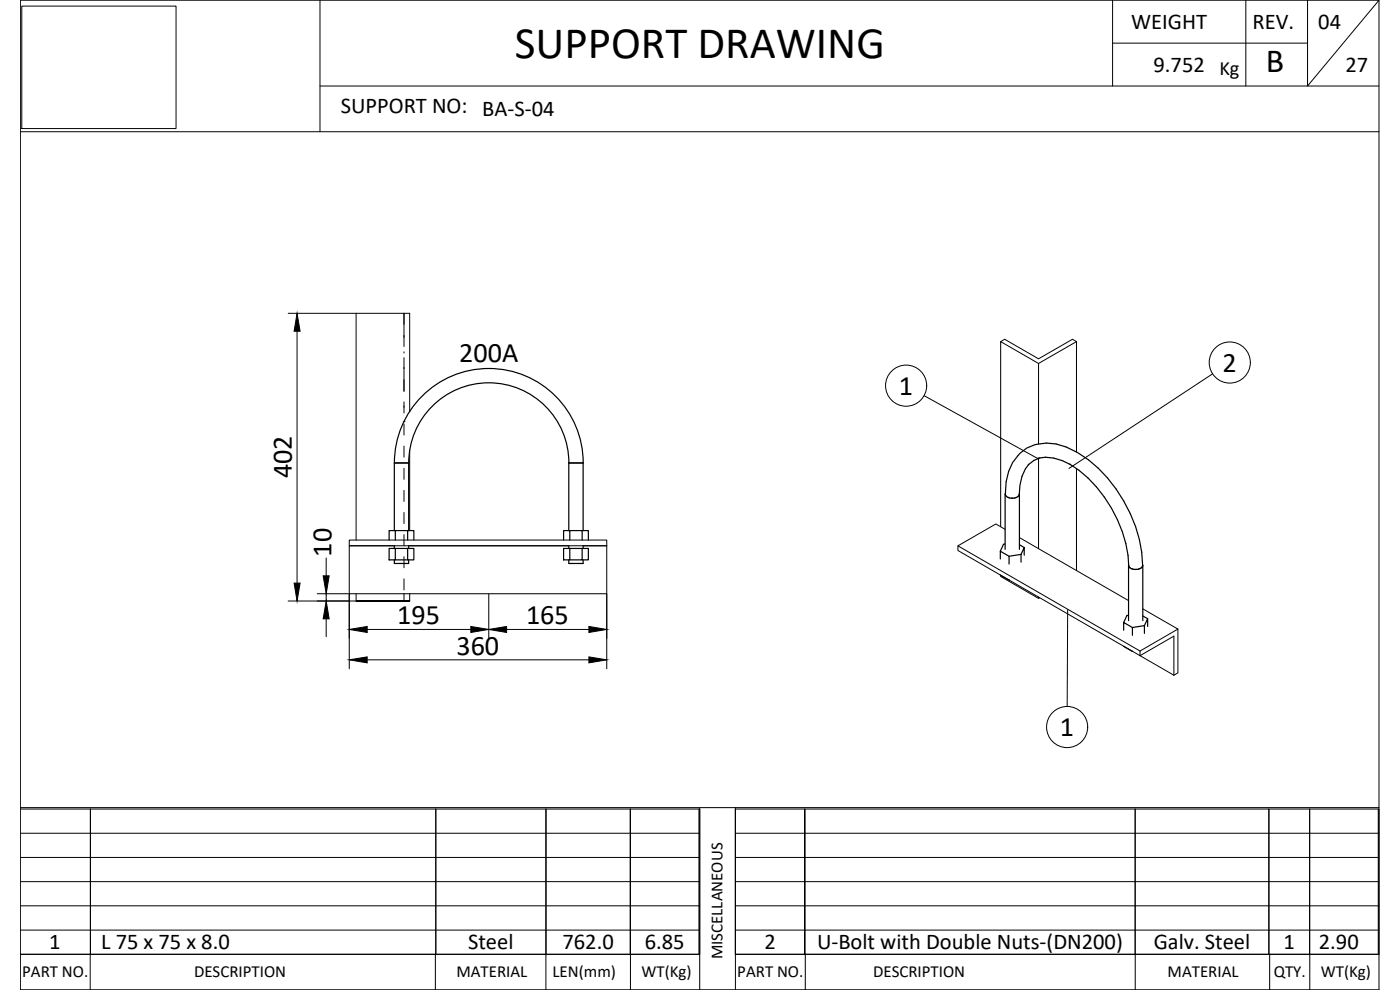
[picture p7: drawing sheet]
<svg xmlns="http://www.w3.org/2000/svg" width="420mm" height="297mm" viewBox="0 0 420 297" stroke-linecap="round" stroke-linejoin="round" font-family="sans-serif">
<g fill="none" stroke="#000" stroke-width=".36">
<path d="M118.4 138.9a28.3 28.3 0 0 1 28.3-28.3 28.3 28.3 0 0 1 28.3 28.3M122.6 138.9h-4.3v20.3M122.6 138.9v20.3M122.7 138.9a24 24 0 0 1 24-24 24 24 0 0 1 24 24M175 138.9h-4.3v20.3M175 138.9v20.3M311.4 137.5a13.5 13.5 0 0 1 9.9 1.9M312.1 137.4l-1.8 .7-1.7 1.4M321 139.2a39.1 39.1 0 0 1 17.8 30.8 2.75 2.75 0 0 0 4.1 0 42.4 42.4 0 0 0-19.8-34.4 15.9 15.9 0 0 0-12.6-2.2 12.9 12.9 0 0 0-8.5 11.1l-.3 4.1a2.74 2.74 0 0 0 4.2 0 13.3 13.3 0 0 1 2.9-9.3M118.6 159.2h3.7v2.8M122.3 159.2h1.9v2.8M171 159.2h3.7v2.8"/>
<path d="M174.7 159.2h1.9v2.8M301.6 148.3v16.5M301.7 148.1v.3M301.9 148.7l.3 .3M302.5 149.2l.5 .2M303.5 149.5h.6M305.1 149.2l-.5 .2M305.7 148.7l-.2 .3M305.9 148.2v.1M305.9 148.3v.1M305.9 148.3v16.5M116.8 162v-2.8h1.8v2.8"/>
<path d="M116.8 164.6h1.8v3.4h-1.8zM118.3 168v1.1h4.3v-1.1M118.3 163.8v.8M118.6 164.6h3.7v3.4h-3.7M122.3 164.6h1.9v3.4h-1.9M122.6 163.8v.8M169.1 164.6h1.9v3.4h-1.9zM169.1 162v-2.8h1.9v2.8M170.7 168v1.1h4.3v-1.1M170.7 163.8v.8M171 164.6h3.7v3.4h-3.7M174.7 164.6h1.9v3.4h-1.9"/>
<path d="M175 163.8v.8M300.2 167.7v-2.3l2.6 1.5v2.3M300.2 172.5l2.7 1.6M301.6 163.2l-.4 .1-1 2.1M305.9 163.4l1.5 .9M306.4 166.3l-3.6 .6M307.4 166.6v-2.3l-1 2v2.4M338.7 169.6v16.6M338.7 169.6l.1 .2M338.9 170.1l.3 .3M339.5 170.6l.5 .2M340.6 170.8h.5"/>
<path d="M342.1 170.6l-.5 .2M342.8 170.1l-.3 .3M342.9 169.5l.1 .1M343 169.6l-.1 .2M343 169.6v16.6M337.2 193.9l2.7 1.5M337.2 189.1v-2.3l2.7 1.5v2.3M338.7 184.6l-.5 .1-1 2.1M339.9 188.3l3.6-.6v2.3M339.9 195.5h.1M343 184.8l1.4 .8M343.5 187.7l.9-2.1v2.4"/>
</g>
<g fill="none" stroke="#000" stroke-width=".3">
<path d="M6.5 1.8h46.3v36.8h-46.3zM96 .1v39.4M333.9 12.9h58.5M333.9 .1v25.7M373.9 .1v25.7M392.4 .1v25.7l21.5-25.7h-407.8v296.9h407.8M413.9 .1v296.9M6.1 39.5h407.8M96 25.8h317.9M86.5 94h20.2M89.2 99.4v75.5M121.2 94v10"/>
<path d="M121.2 105.6v.3M121.2 107.3v10.2M277.3 118.7l34.3 19M300.3 102.5l1.2-.7 10.2 5.9 10.2-5.9 1.2 .7M311.7 109.1l-11.4-6.6v55.5M323.1 102.5l-11.4 6.6v24.1M323.1 102.5v33.1M363.9 112.2l-43.1 28.4M121.2 126.5h.1M121.2 120.6v3.3M121.2 127.2v3.3M121.2 133.8v3.4"/>
<path d="M123 123.6v-29.6h-16.1v68M123 135v24.2M311.7 137.6v27M121.2 140.5v3.3M121.2 147.1v3.3M121.2 153.8v3.3M301.6 158.8l-2.7-1.6-11.4 6.6 54.6 31.5M323.1 140.6v30.6M95.2 178.1h9.5M97.9 167.4v5.4M97.9 178.1v2.2M104.8 162h77.3v1.8h-77.3z"/>
<path d="M104.8 178.3v22.4M106.9 178.1v2.2M118.3 163.8h-13.5v14.3h77.3v-14.3h-7.1M121.2 160.4v3.3M121.2 167v3.4M121.2 173.7v3.3M121.2 178.1v2.2M122.6 163.8h48.1M123 178.1v2.2M146.7 178.3v13.2M182.1 178.3v22.4M287.5 163.8v1.4l54.6 31.5v-1.4"/>
<path d="M300.3 172.6v.4l11.4 6.5M305.9 161.3l32.8 18.9M311.7 179.2v.3l.3-.1M86.5 180.3h20.2M97.9 185.7v5.4M106.9 180.3h16.1zM110.2 198h66.5M110.2 188.9h31.1M152 188.9h24.7M320.4 182.9l-.1 29.1M342.1 196.7l10.2-5.8v11.7zM343 182.7l10.5 6.1-11.4 6.5"/>
<path d="M353.5 188.8v13.1l-1.2 .7M6.1 242.7h203.9v43.6h-203.9h203.9M6.1 257.3h203.9M6.1 250h203.9M6.1 242.3h407.8M27.1 242.7v43.6v-43.6M130.8 242.7v43.6M163.9 242.7l-.1 54.3M189.2 242.7v43.6v-43.6M209.8 242.7v43.6M210 242.3v54.7M220.7 242.7h193.2v43.6h-193.2z"/>
<path d="M220.7 257.3h193.2M220.7 250h193.2M220.7 242.3v54.7M241.5 242.7v43.6v-43.6M340.7 242.7v54.3M380.8 242.7v43.6M393 242.7l.1 54.3M413.6 242.7v43.6M6.1 279.1h203.9M6.1 271.8h203.9M6.1 264.5h203.9M220.7 279.1h193.2"/>
<path d="M220.7 271.8h193.2M220.7 264.5h193.2M6.1 297h407.8M27.1 286.3v10.7M130.7 286.3v10.7M189.2 286.3v10.7M220.7 286.3h193.2M241.7 286.3v10.7M381 286.3v10.7"/>
<circle cx="271.9" cy="115.7" r="6.2"/>
<circle cx="369.1" cy="108.8" r="6.2"/>
<circle cx="320.3" cy="218.1" r="6.2"/>
</g>
<path d="M89.2 94l.9 5.4h-1.8zM88.3 174.9h1.8l-.9 5.4zM97 172.8h1.8l-.9 5.3zM97.9 180.3l.9 5.4h-1.8zM104.8 198l5.4-.9v1.8zM104.8 188.9l5.4-.9v1.8zM141.3 188l5.4 .9-5.4 .9zM146.7 188.9l5.3-.9v1.8zM176.7 197.1l5.4 .9-5.4 .9zM176.7 188l5.4 .9-5.4 .9z" fill="#000" stroke="#000" stroke-width=".3"/>
<text font-size="13.5" x="154.5" y="17.3">SUPPORT DRAWING</text>
<text font-size="10.1" x="379.9" y="21.7">B</text>
<g font-size="8.5">
<text x="137.8" y="108.7">200A</text>
<text x="366.9" y="111.5">2</text>
<text x="269.8" y="118.4">1</text>
<text x="87.6" y="143.5" transform="rotate(-90 87.6 143.5)">402</text>
<text x="99.5" y="167" transform="rotate(-90 99.5 167)">10</text>
<text x="119.2" y="187.3">195</text>
<text x="157.9" y="187.3">165</text>
<text x="137" y="196.4">360</text>
<text x="318.1" y="220.8">1</text>
</g>
<g font-size="6.8">
<text x="339.5" y="8.7">WEIGHT</text>
<text x="375.9" y="8.8">REV.</text>
<text x="395.6" y="8.6">04</text>
<text x="346.2" y="21.5">9.752</text>
<text x="403.8" y="21.5">27</text>
<text x="102.3" y="33.9">SUPPORT NO: BA-S-04</text>
<text x="14.8" y="284.8">1</text>
<text x="30.4" y="284.8">L 75 x 75 x 8.0</text>
<text x="140.5" y="284.8">Steel</text>
<text x="168.8" y="284.8">762.0</text>
<text x="193.5" y="284.8">6.85</text>
<text x="229.4" y="284.8">2</text>
<text x="245.2" y="284.8">U-Bolt with Double Nuts-(DN200)</text>
<text x="346.2" y="284.8">Galv. Steel</text>
<text x="385.2" y="284.8">1</text>
<text x="395.8" y="284.8">2.90</text>
</g>
<text font-size="6.1" x="366" y="22.6">Kg</text>
<g font-size="5.1">
<text x="216.8" y="287.9" transform="rotate(-90 216.8 287.9)">MISCELLANEOUS</text>
<text x="6.7" y="293.2">PART NO.</text>
<text x="58.2" y="293.2">DESCRIPTION</text>
<text x="137" y="293.2">MATERIAL</text>
<text x="165.8" y="293.2">LEN(mm)</text>
<text x="192.5" y="293.2">WT(Kg)</text>
<text x="221.3" y="293.2">PART NO.</text>
<text x="262" y="293.2">DESCRIPTION</text>
<text x="350.4" y="293.2">MATERIAL</text>
<text x="382.2" y="293.2">QTY.</text>
<text x="396.4" y="293.2">WT(Kg)</text>
</g>
</svg>
